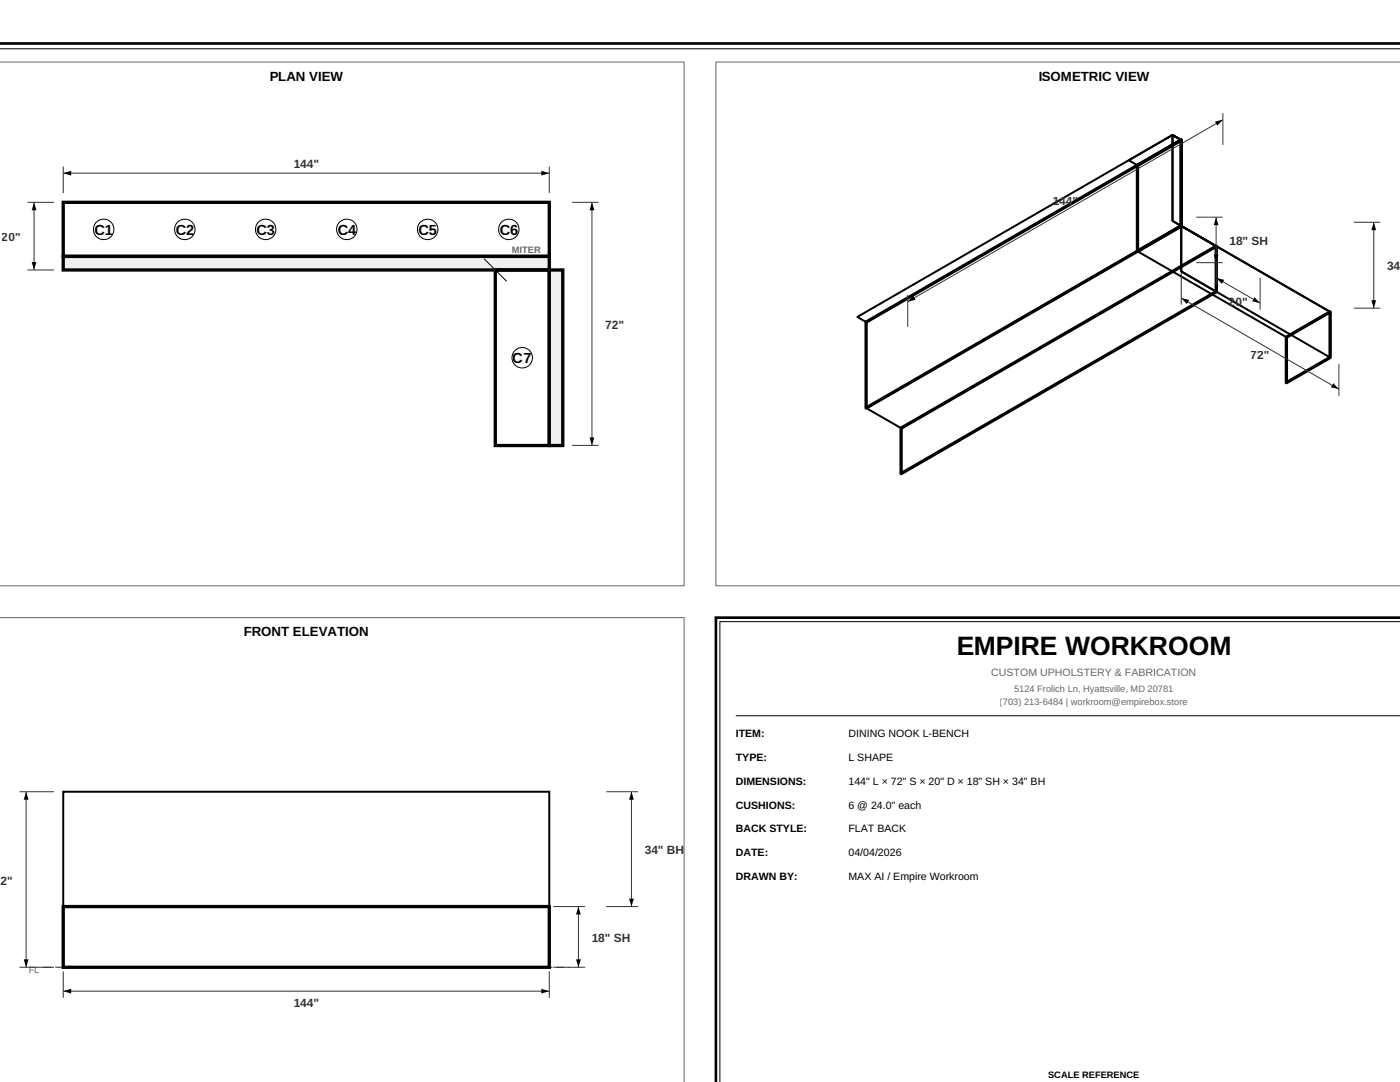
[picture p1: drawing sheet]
<svg xmlns="http://www.w3.org/2000/svg" width="279mm" height="216mm" viewBox="0 0 279 216" stroke-linecap="round" stroke-linejoin="round" font-family="sans-serif">
<path d="M-.1 8.7h279.5" fill="none" stroke="#000" stroke-width=".53"/>
<path d="M-.1 9.7h279.5" fill="none" stroke="#000" stroke-width=".2"/>
<path d="M-.1 12.4h136.6v104.5h-136.6" fill="none" stroke="#666" stroke-width=".2"/>
<path d="M12.6 40.4h97v10.7h-97z" fill="none" stroke="#000" stroke-width=".66" stroke-linecap="butt"/>
<path d="M12.6 51.2h97v2.7h-97z" fill="#f0f0f0" stroke="#000" stroke-width=".66" stroke-linecap="butt"/>
<path d="M98.8 53.9h10.8v35h-10.8z" fill="none" stroke="#000" stroke-width=".66" stroke-linecap="butt"/>
<path d="M109.6 53.9h2.7v35h-2.7z" fill="#f0f0f0" stroke="#000" stroke-width=".66" stroke-linecap="butt"/>
<path d="M96.6 51.6l4.5 4.5z" fill="#000" stroke="#000" stroke-width=".2"/>
<g fill="#fff" stroke="#000" stroke-width=".2">
<circle cx="20.7" cy="45.8" r="2.04"/>
<circle cx="36.9" cy="45.8" r="2.04"/>
<circle cx="53" cy="45.8" r="2.04"/>
<circle cx="69.2" cy="45.8" r="2.04"/>
<circle cx="85.3" cy="45.8" r="2.04"/>
<circle cx="101.5" cy="45.8" r="2.04"/>
<circle cx="104.2" cy="71.4" r="2.04"/>
</g>
<g fill="#000" stroke="#333" stroke-width=".2">
<path d="M12.6 33.2v5.3zM12.6 34.6h97zM109.6 33.2v5.3zM244.1 22.6v6.3zM6.8 40.4v13.5zM5.5 40.4h5.3zM5.5 53.9h5.3zM114.2 40.4h5.3zM118.1 40.4v48.5zM235.7 54.5v6.3zM238.7 52.4h5.3zM238.7 43.3h5.3z"/>
<path d="M242.7 43.3v9.1zM242.7 50.4v6.4zM251.5 55.5v6.3zM270.2 44.3h5.3zM181.2 58.9v6.3zM181.2 60.2l62.9-36.3zM242.7 55.5l8.8 5zM267.2 72.6v6.4zM235.7 59.5l31.5 18.2zM270.2 61.5h5.3zM274.2 44.3v17.2zM114.2 88.9h5.3z"/>
<path d="M3.9 158h6.9zM121 158h6.3zM5.2 158v35zM3.9 193h6.9zM12.6 193.8v5.3zM12.6 197.8h97zM109.6 193.8v5.3zM110.4 193h6.4zM110.4 180.9h6.4zM115.4 180.9v12.1zM121 180.9h6.3zM126 158v22.9z"/>
</g>
<g fill="#000">
<path d="M12.6 34.6l1.6-.5v.9zM108 34.1l1.6 .5-1.6 .4zM242.4 24.3l1.7-.4-1.2 1.2zM6.8 40.4l.5 1.6h-1zM6.3 52.3h1l-.5 1.6zM118.1 40.4l.5 1.6h-.9zM182.3 59l.5 .8-1.6 .4zM242.7 43.3l.5 1.6h-1zM242.2 50.8h1l-.5 1.6zM242.7 55.5l1.6 .3-.4 .9zM250.3 59.3l1.2 1.2-1.6-.4zM274.2 44.3l.4 1.6h-.9z"/>
<path d="M273.7 59.9h.9l-.4 1.6zM235.7 59.5l1.7 .4-.5 .8zM266.1 76.4l1.1 1.3-1.6-.4zM117.7 87.3h.9l-.5 1.6zM5.2 158l.5 1.6h-1zM126 158l.5 1.6h-1zM125.5 179.3h1l-.5 1.6zM4.7 191.4h1l-.5 1.6zM12.6 197.8l1.6-.5v1zM108 197.3l1.6 .5-1.6 .5zM115.4 180.9l.5 1.6h-.9zM115 191.4h.9l-.5 1.6z"/>
</g>
<path d="M142.9 12.4v104.5h136.5M142.9 12.4h.1M142.9 12.4h136.5M-.1 123.2h136.6v92.7" fill="none" stroke="#666" stroke-width=".2"/>
<path d="M227 33l8.7-5.1v17.2l-8.7 5zM172.9 64.3l62.8-36.4v17.2l-62.8 36.3zM256.7 67.3l8.8-5.1v9.1l-8.8 5.1zM179.8 85.4l62.9-36.3v9.1l-62.9 36.3zM12.6 180.9h97v12.1h-97z" fill="none" stroke="#000" stroke-width=".66" stroke-linecap="butt"/>
<path d="M225.3 32l8.7-5.1 1.7 1-8.7 5.1zM234 26.9l1.7 1v17.2l-1.7-1zM227 50.1l8.7-5 29.8 17.1-8.8 5.1zM235.7 45.1l7 4v9.1l-7-4zM235.7 45.1l29.8 17.1v9.1l-29.8-17.1zM171.1 63.2l62.9-36.3 1.7 1-62.8 36.4zM172.9 81.4l62.8-36.3 7 4-62.9 36.3zM12.6 158h97v22.9h-97z" fill="none" stroke="#000" stroke-width=".4"/>
<path d="M227 50.1l8.7-5zM172.9 81.4l62.8-36.3z" fill="#000" stroke="#000" stroke-width=".26"/>
<path d="M8.7 193h104.9z" fill="#000" stroke="#666" stroke-width=".26" stroke-dasharray="1.6 .8" stroke-linecap="butt"/>
<path d="M12.6 180.9h97z" fill="#000" stroke="#000" stroke-width=".4"/>
<path d="M279.4 123.2h-136.5v92.7" fill="none" stroke="#000" stroke-width=".53"/>
<path d="M279.4 124h-135.7v91.9" fill="none" stroke="#000" stroke-width=".2"/>
<path d="M146.8 142.8h132.6z" fill="#000" stroke="#000" stroke-width=".2"/>
<text font-size="5.3" x="190.8" y="130.7">EMPIRE WORKROOM</text>
<g font-size="2.9">
<text x="18.8" y="46.8">C1</text>
<text x="35" y="46.8">C2</text>
<text x="51.2" y="46.8">C3</text>
<text x="67.4" y="46.8">C4</text>
<text x="83.5" y="46.8">C5</text>
<text x="99.7" y="46.8">C6</text>
<text x="102.4" y="72.4">C7</text>
</g>
<g font-size="2.6">
<text x="53.8" y="16.1">PLAN VIEW</text>
<text x="207.2" y="16.1">ISOMETRIC VIEW</text>
<text x="48.6" y="126.9">FRONT ELEVATION</text>
</g>
<g font-size="2.4" fill="#333">
<text x="58.6" y="33.5">144&quot;</text>
<text x="210" y="41">144&quot;</text>
<text x=".4" y="48.2">20&quot;</text>
<text x="245.3" y="48.9">18&quot; SH</text>
<text x="276.8" y="54">34</text>
<text x="120.8" y="65.7">72&quot;</text>
<text x="245.2" y="61.1">20&quot;</text>
<text x="249.6" y="71.7">72&quot;</text>
<text x="128.7" y="170.5">34&quot; BH</text>
<text x=".1" y="176.6">2&quot;</text>
<text x="118.1" y="188">18&quot; SH</text>
<text x="58.6" y="201">144&quot;</text>
</g>
<text font-size="2.1" fill="#666" x="197.8" y="134.9">CUSTOM UPHOLSTERY &amp; FABRICATION</text>
<g font-size="2.1">
<text x="146.8" y="147.1">ITEM:</text>
<text x="169.3" y="147.1">DINING NOOK L-BENCH</text>
<text x="146.8" y="151.8">TYPE:</text>
<text x="169.3" y="151.8">L SHAPE</text>
<text x="146.8" y="156.6">DIMENSIONS:</text>
<text x="146.8" y="161.3">CUSHIONS:</text>
<text x="169.3" y="156.6">144&quot; L × 72&quot; S × 20&quot; D × 18&quot; SH × 34&quot; BH</text>
<text x="169.3" y="161.3">6 @ 24.0&quot; each</text>
<text x="146.8" y="166.1">BACK STYLE:</text>
<text x="169.3" y="166.1">FLAT BACK</text>
<text x="146.8" y="170.9">DATE:</text>
<text x="169.3" y="170.9">04/04/2026</text>
<text x="146.8" y="175.6">DRAWN BY:</text>
<text x="169.3" y="175.6">MAX AI / Empire Workroom</text>
</g>
<g font-size="1.9" fill="#666">
<text x="102.2" y="50.6">MITER</text>
<text x="199.5" y="140.7">(703) 213-6484 | workroom@empirebox.store</text>
<text x="202.4" y="138.1">5124 Frolich Ln, Hyattsville, MD 20781</text>
<text x="5.7" y="194.1">FL</text>
</g>
<text font-size="1.9" x="209.2" y="215.1">SCALE REFERENCE</text>
</svg>
